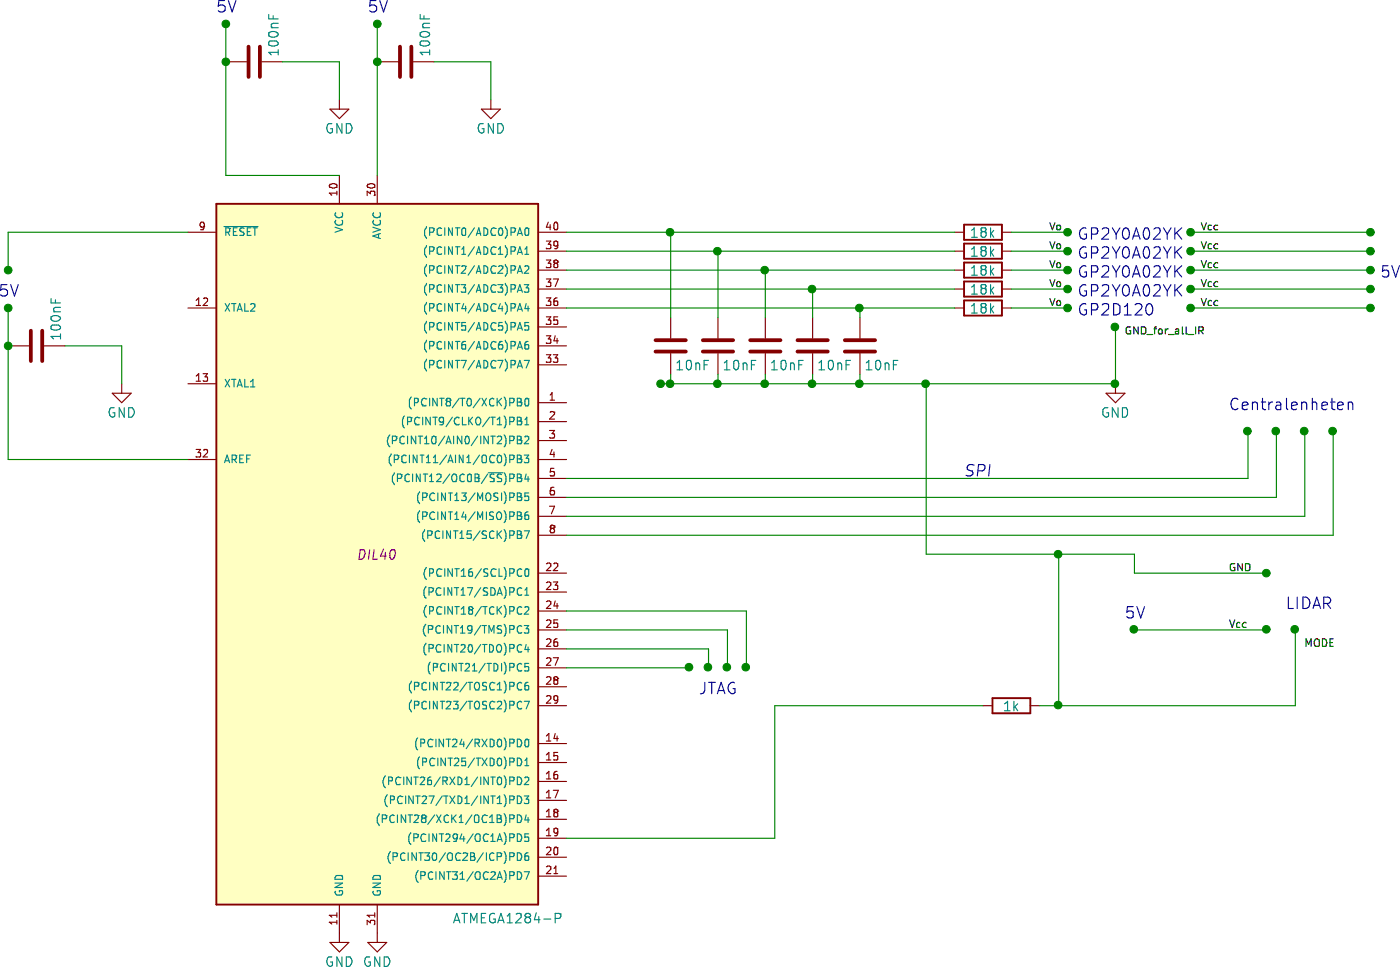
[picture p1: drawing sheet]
EESchema Schematic File Version 2
LIBS:power
LIBS:device
LIBS:transistors
LIBS:conn
LIBS:linear
LIBS:regul
LIBS:74xx
LIBS:cmos4000
LIBS:adc-dac
LIBS:memory
LIBS:xilinx
LIBS:microcontrollers
LIBS:dsp
LIBS:microchip
LIBS:analog_switches
LIBS:motorola
LIBS:texas
LIBS:intel
LIBS:audio
LIBS:interface
LIBS:digital-audio
LIBS:philips
LIBS:display
LIBS:cypress
LIBS:siliconi
LIBS:opto
LIBS:atmel
LIBS:contrib
LIBS:valves
EELAYER 25 0
EELAYER END
$Descr A4 11693 8268
encoding utf-8
Sheet 1 1
Title "Sensorenheten"
Date "2016-10-19"
Rev "1.0"
Comp "LiTHe Hex"
Comment1 ""
Comment2 ""
Comment3 ""
Comment4 ""
$EndDescr
$Comp
L ATMEGA1284-P IC?
U 1 1
P 3950 3800
F 0 "IC?" H 3100 5680 50  0001 L BNN
F 1 "ATMEGA1284-P" H 4350 1850 50  0000 L BNN
F 2 "DIL40" H 3950 3800 50  0000 C CIN
F 3 "" H 3950 3800 50  0000 C CNN
	1    3950 3800
	1    0    0    -1  
$EndComp
Text Notes 8450 3050 0    60   ~ 0
Centralenheten
Text Notes 7050 3400 0    60   Italic 0
SPI
Text Notes 5650 4550 0    60   ~ 0
JTAG
Text Notes 8750 4100 0    60   ~ 0
LIDAR
Text Label 8450 3900 0    39   ~ 0
GND
Text Label 8450 4200 0    39   ~ 0
Vcc
$Comp
L GND #PWR?
U 1 1
P 7850 2900
F 0 "#PWR?" H 7850 2650 50  0001 C CNN
F 1 "GND" H 7850 2750 50  0000 C CNN
F 2 "" H 7850 2900 50  0000 C CNN
F 3 "" H 7850 2900 50  0000 C CNN
	1    7850 2900
	1    0    0    -1  
$EndComp
Text Notes 7650 2150 0    60   ~ 0
GP2Y0A02YK
Text Notes 7650 2250 0    60   ~ 0
GP2Y0A02YK
Text Notes 7650 2350 0    60   ~ 0
GP2Y0A02YK
Text Notes 7650 2450 0    60   ~ 0
GP2Y0A02YK
Text Notes 7650 2550 0    60   ~ 0
GP2D120
Text Label 8300 2100 0    39   ~ 0
Vcc
Text Label 8300 2200 0    39   ~ 0
Vcc
Text Label 8300 2300 0    39   ~ 0
Vcc
Text Label 8300 2400 0    39   ~ 0
Vcc
Text Label 8300 2500 0    39   ~ 0
Vcc
$Comp
L R R?
U 1 1
P 7150 2100
F 0 "R?" V 7230 2100 50  0001 C CNN
F 1 "18k" V 7150 2100 50  0000 C CNN
F 2 "" V 7080 2100 50  0000 C CNN
F 3 "" H 7150 2100 50  0000 C CNN
	1    7150 2100
	0    1    1    0   
$EndComp
$Comp
L R R?
U 1 1
P 7150 2200
F 0 "R?" V 7230 2200 50  0001 C CNN
F 1 "18k" V 7150 2200 50  0000 C CNN
F 2 "" V 7080 2200 50  0000 C CNN
F 3 "" H 7150 2200 50  0000 C CNN
	1    7150 2200
	0    1    1    0   
$EndComp
$Comp
L R R?
U 1 1
P 7150 2300
F 0 "R?" V 7230 2300 50  0001 C CNN
F 1 "18k" V 7150 2300 50  0000 C CNN
F 2 "" V 7080 2300 50  0000 C CNN
F 3 "" H 7150 2300 50  0000 C CNN
	1    7150 2300
	0    1    1    0   
$EndComp
$Comp
L R R?
U 1 1
P 7150 2400
F 0 "R?" V 7230 2400 50  0001 C CNN
F 1 "18k" V 7150 2400 50  0000 C CNN
F 2 "" V 7080 2400 50  0000 C CNN
F 3 "" H 7150 2400 50  0000 C CNN
	1    7150 2400
	0    1    1    0   
$EndComp
$Comp
L R R?
U 1 1
P 7150 2500
F 0 "R?" V 7230 2500 50  0001 C CNN
F 1 "18k" V 7150 2500 50  0000 C CNN
F 2 "" V 7080 2500 50  0000 C CNN
F 3 "" H 7150 2500 50  0000 C CNN
	1    7150 2500
	0    1    1    0   
$EndComp
$Comp
L C C?
U 1 1
P 5500 2700
F 0 "C?" H 5525 2800 50  0001 L CNN
F 1 "10nF" H 5525 2600 50  0000 L CNN
F 2 "" H 5538 2550 50  0000 C CNN
F 3 "" H 5500 2700 50  0000 C CNN
	1    5500 2700
	1    0    0    -1  
$EndComp
$Comp
L C C?
U 1 1
P 5750 2700
F 0 "C?" H 5775 2800 50  0001 L CNN
F 1 "10nF" H 5775 2600 50  0000 L CNN
F 2 "" H 5788 2550 50  0000 C CNN
F 3 "" H 5750 2700 50  0000 C CNN
	1    5750 2700
	1    0    0    -1  
$EndComp
$Comp
L C C?
U 1 1
P 6000 2700
F 0 "C?" H 6025 2800 50  0001 L CNN
F 1 "10nF" H 6025 2600 50  0000 L CNN
F 2 "" H 6038 2550 50  0000 C CNN
F 3 "" H 6000 2700 50  0000 C CNN
	1    6000 2700
	1    0    0    -1  
$EndComp
$Comp
L C C?
U 1 1
P 6250 2700
F 0 "C?" H 6275 2800 50  0001 L CNN
F 1 "10nF" H 6275 2600 50  0000 L CNN
F 2 "" H 6288 2550 50  0000 C CNN
F 3 "" H 6250 2700 50  0000 C CNN
	1    6250 2700
	1    0    0    -1  
$EndComp
$Comp
L C C?
U 1 1
P 6500 2700
F 0 "C?" H 6525 2800 50  0001 L CNN
F 1 "10nF" H 6525 2600 50  0000 L CNN
F 2 "" H 6538 2550 50  0000 C CNN
F 3 "" H 6500 2700 50  0000 C CNN
	1    6500 2700
	1    0    0    -1  
$EndComp
Text Notes 7900 4150 0    60   ~ 0
5V
$Comp
L GND #PWR?
U 1 1
P 4550 1400
F 0 "#PWR?" H 4550 1150 50  0001 C CNN
F 1 "GND" H 4550 1250 50  0000 C CNN
F 2 "" H 4550 1400 50  0000 C CNN
F 3 "" H 4550 1400 50  0000 C CNN
	1    4550 1400
	1    0    0    -1  
$EndComp
$Comp
L C C?
U 1 1
P 4100 1200
F 0 "C?" H 4125 1300 50  0001 L CNN
F 1 "100nF" H 4125 1100 50  0000 L CNN
F 2 "" H 4138 1050 50  0000 C CNN
F 3 "" H 4100 1200 50  0000 C CNN
	1    4100 1200
	0    -1   -1   0   
$EndComp
Text Notes 3900 950  0    60   ~ 0
5V
$Comp
L GND #PWR?
U 1 1
P 3750 1400
F 0 "#PWR?" H 3750 1150 50  0001 C CNN
F 1 "GND" H 3750 1250 50  0000 C CNN
F 2 "" H 3750 1400 50  0000 C CNN
F 3 "" H 3750 1400 50  0000 C CNN
	1    3750 1400
	1    0    0    -1  
$EndComp
$Comp
L C C?
U 1 1
P 3300 1200
F 0 "C?" H 3325 1300 50  0001 L CNN
F 1 "100nF" H 3325 1100 50  0000 L CNN
F 2 "" H 3338 1050 50  0000 C CNN
F 3 "" H 3300 1200 50  0000 C CNN
	1    3300 1200
	0    -1   -1   0   
$EndComp
Text Notes 3100 950  0    60   ~ 0
5V
$Comp
L GND #PWR?
U 1 1
P 2600 2900
F 0 "#PWR?" H 2600 2650 50  0001 C CNN
F 1 "GND" H 2600 2750 50  0000 C CNN
F 2 "" H 2600 2900 50  0000 C CNN
F 3 "" H 2600 2900 50  0000 C CNN
	1    2600 2900
	1    0    0    -1  
$EndComp
$Comp
L C C?
U 1 1
P 2150 2700
F 0 "C?" H 2175 2800 50  0001 L CNN
F 1 "100nF" H 2175 2600 50  0000 L CNN
F 2 "" H 2188 2550 50  0000 C CNN
F 3 "" H 2150 2700 50  0000 C CNN
	1    2150 2700
	0    -1   -1   0   
$EndComp
Text Notes 1950 2450 0    60   ~ 0
5V
Text Notes 9250 2350 0    60   ~ 0
5V
$Comp
L GND #PWR?
U 1 1
P 3950 5800
F 0 "#PWR?" H 3950 5550 50  0001 C CNN
F 1 "GND" H 3950 5650 50  0000 C CNN
F 2 "" H 3950 5800 50  0000 C CNN
F 3 "" H 3950 5800 50  0000 C CNN
	1    3950 5800
	1    0    0    -1  
$EndComp
$Comp
L GND #PWR?
U 1 1
P 3750 5800
F 0 "#PWR?" H 3750 5550 50  0001 C CNN
F 1 "GND" H 3750 5650 50  0000 C CNN
F 2 "" H 3750 5800 50  0000 C CNN
F 3 "" H 3750 5800 50  0000 C CNN
	1    3750 5800
	1    0    0    -1  
$EndComp
Text Label 7500 2100 0    39   ~ 0
Vo
Text Label 7500 2200 0    39   ~ 0
Vo
Text Label 7500 2300 0    39   ~ 0
Vo
Text Label 7500 2400 0    39   ~ 0
Vo
Text Label 7500 2500 0    39   ~ 0
Vo
Text Label 8850 4300 0    39   ~ 0
MODE
$Comp
L R R?
U 1 1
P 7300 4600
F 0 "R?" V 7380 4600 50  0001 C CNN
F 1 "1k" V 7300 4600 50  0000 C CNN
F 2 "" V 7230 4600 50  0000 C CNN
F 3 "" H 7300 4600 50  0000 C CNN
	1    7300 4600
	0    1    1    0   
$EndComp
Connection ~ 8550 3150
Connection ~ 8700 3150
Connection ~ 8850 3150
Connection ~ 9000 3150
Wire Wire Line
	8550 3150 8550 3400
Wire Wire Line
	8550 3400 4950 3400
Wire Wire Line
	8700 3150 8700 3500
Wire Wire Line
	8700 3500 4950 3500
Wire Wire Line
	8850 3150 8850 3600
Wire Wire Line
	8850 3600 4950 3600
Wire Wire Line
	9000 3150 9000 3700
Wire Wire Line
	9000 3700 4950 3700
Connection ~ 5700 4400
Connection ~ 5800 4400
Connection ~ 5900 4400
Connection ~ 5600 4400
Wire Wire Line
	4950 4400 5600 4400
Wire Wire Line
	4950 4300 5700 4300
Wire Wire Line
	5700 4300 5700 4400
Wire Wire Line
	4950 4200 5800 4200
Wire Wire Line
	5800 4200 5800 4400
Wire Wire Line
	4950 4100 5900 4100
Wire Wire Line
	5900 4100 5900 4400
Connection ~ 8650 3900
Connection ~ 8650 4200
Wire Wire Line
	7950 3900 8650 3900
Connection ~ 8800 4200
Wire Wire Line
	7950 3900 7950 3800
Wire Wire Line
	7950 3800 6850 3800
Connection ~ 7850 2900
Wire Wire Line
	5450 2900 7850 2900
Connection ~ 6850 2900
Connection ~ 8250 2100
Connection ~ 8250 2200
Connection ~ 8250 2300
Connection ~ 8250 2400
Connection ~ 8250 2500
Connection ~ 9200 2100
Connection ~ 9200 2200
Connection ~ 9200 2300
Connection ~ 9200 2400
Connection ~ 9200 2500
Connection ~ 7600 2100
Connection ~ 7600 2200
Connection ~ 7600 2300
Connection ~ 7600 2400
Connection ~ 7600 2500
Wire Wire Line
	8250 2100 9200 2100
Wire Wire Line
	8250 2200 9200 2200
Wire Wire Line
	8250 2300 9200 2300
Wire Wire Line
	8250 2400 9200 2400
Wire Wire Line
	8250 2500 9200 2500
Wire Wire Line
	4950 2100 7000 2100
Wire Wire Line
	4950 2200 7000 2200
Wire Wire Line
	4950 2300 7000 2300
Wire Wire Line
	4950 2400 7000 2400
Wire Wire Line
	4950 2500 7000 2500
Wire Wire Line
	7300 2100 7600 2100
Wire Wire Line
	7300 2200 7600 2200
Wire Wire Line
	7300 2300 7600 2300
Wire Wire Line
	7300 2400 7600 2400
Wire Wire Line
	7300 2500 7600 2500
Connection ~ 5500 2100
Connection ~ 5750 2200
Connection ~ 6000 2300
Connection ~ 6250 2400
Connection ~ 6500 2500
Wire Wire Line
	5500 2100 5500 2550
Wire Wire Line
	5750 2200 5750 2550
Wire Wire Line
	6000 2300 6000 2550
Wire Wire Line
	6250 2400 6250 2550
Wire Wire Line
	6500 2500 6500 2550
Connection ~ 5500 2900
Connection ~ 5750 2900
Connection ~ 6000 2900
Connection ~ 6250 2900
Connection ~ 6500 2900
Wire Wire Line
	5500 2850 5500 2900
Wire Wire Line
	5750 2850 5750 2900
Wire Wire Line
	6000 2850 6000 2900
Wire Wire Line
	6250 2850 6250 2900
Wire Wire Line
	6500 2850 6500 2900
Connection ~ 5450 2900
Connection ~ 7950 4200
Wire Wire Line
	7950 4200 8650 4200
Wire Wire Line
	6850 3800 6850 2900
Wire Wire Line
	4550 1200 4550 1400
Wire Wire Line
	4550 1200 4250 1200
Wire Wire Line
	3950 1000 3950 1800
Connection ~ 3950 1200
Connection ~ 3950 1000
Wire Wire Line
	3750 1200 3750 1400
Wire Wire Line
	3750 1200 3450 1200
Wire Wire Line
	3150 1000 3150 1800
Connection ~ 3150 1200
Connection ~ 3150 1000
Wire Wire Line
	3150 1800 3750 1800
Wire Wire Line
	2600 2700 2600 2900
Wire Wire Line
	2600 2700 2300 2700
Wire Wire Line
	2000 2500 2000 3300
Connection ~ 2000 2700
Connection ~ 2000 2500
Wire Wire Line
	2000 3300 2950 3300
Wire Wire Line
	2950 2100 2000 2100
Wire Wire Line
	2000 2100 2000 2300
Connection ~ 2000 2300
Wire Wire Line
	8800 4200 8800 4600
Wire Wire Line
	8800 4600 7450 4600
Connection ~ 7550 4600
Wire Wire Line
	7550 4600 7550 3800
Connection ~ 7550 3800
Wire Wire Line
	7150 4600 6050 4600
Wire Wire Line
	6050 4600 6050 5300
Wire Wire Line
	6050 5300 4950 5300
Connection ~ 7850 2600
Wire Wire Line
	7850 2900 7850 2600
Text Label 7900 2650 0    39   ~ 0
GND_for_all_IR
$EndSCHEMATC
